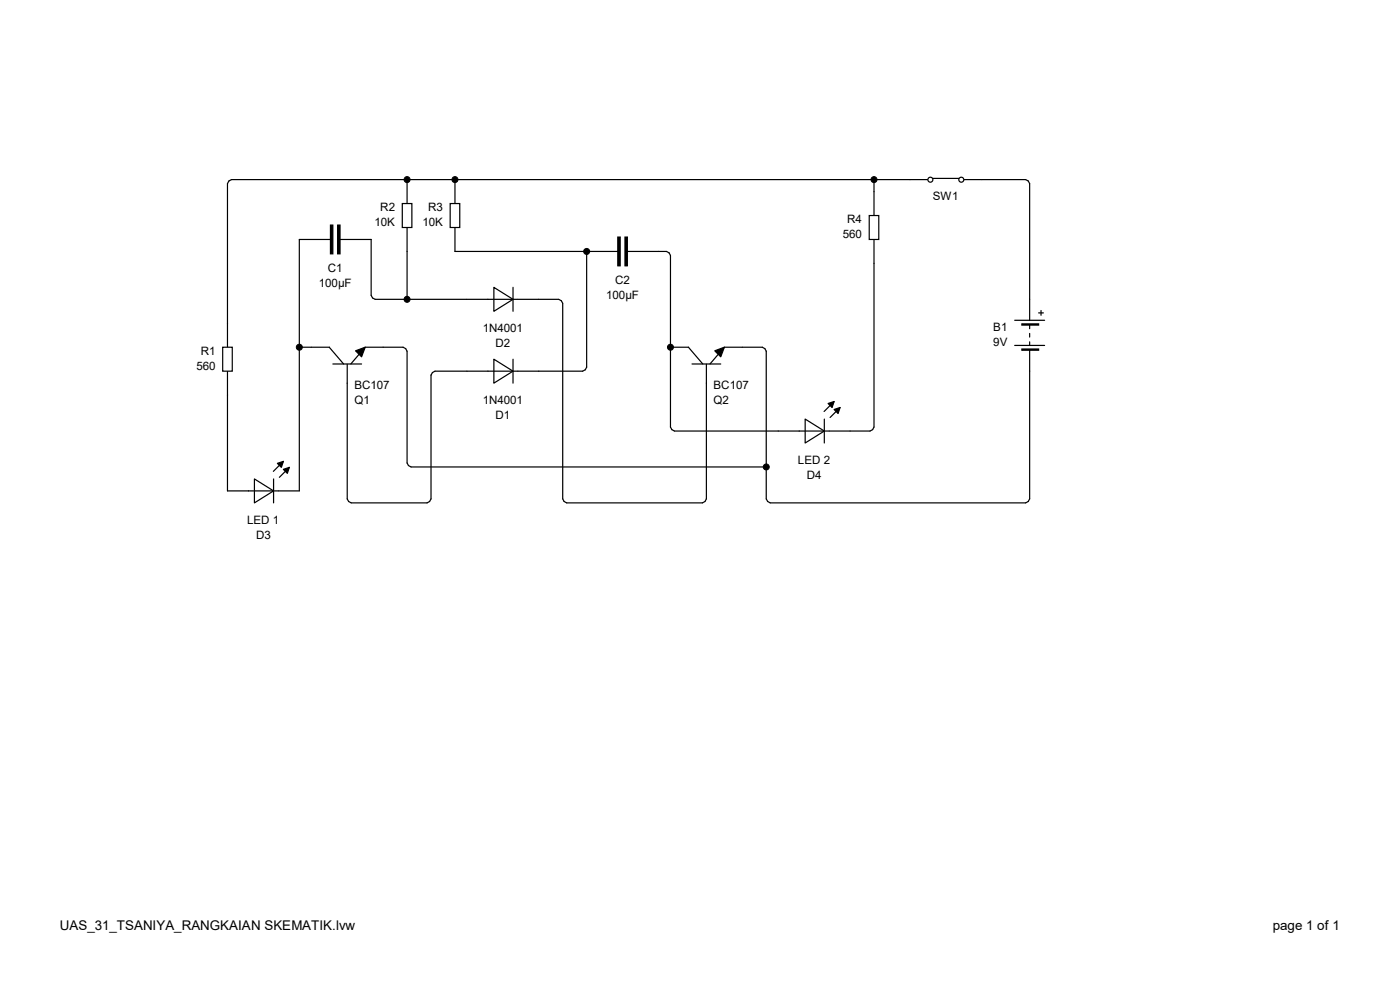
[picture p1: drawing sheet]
<svg xmlns="http://www.w3.org/2000/svg" width="297mm" height="210mm" viewBox="0 0 297 210" stroke-linecap="round" stroke-linejoin="round" font-family="sans-serif">
<path d="M48.3 68.6v5.1M48.3 78.8v5" fill="none" stroke="#000" stroke-width=".25"/>
<path d="M47.2 73.7h2.1v5h-2.1z" fill-rule="evenodd" fill="#fff" stroke="#000" stroke-width=".25"/>
<path d="M86.4 38.1v5.1M86.4 48.3v5" fill="none" stroke="#000" stroke-width=".25"/>
<path d="M85.3 43.2h2.1v5.1h-2.1z" fill-rule="evenodd" fill="#fff" stroke="#000" stroke-width=".25"/>
<path d="M96.5 38.1v5.1M96.5 48.3v5" fill="none" stroke="#000" stroke-width=".25"/>
<path d="M95.5 43.2h2v5.1h-2z" fill-rule="evenodd" fill="#fff" stroke="#000" stroke-width=".25"/>
<path d="M185.4 40.6v5.2M185.4 50.8v5.1" fill="none" stroke="#000" stroke-width=".25"/>
<path d="M184.4 45.7h2v5.1h-2z" fill-rule="evenodd" fill="#fff" stroke="#000" stroke-width=".25"/>
<g fill="#000" stroke="#000" stroke-width=".25">
<path d="M70.1 47.8h.5v6h-.5z" fill-rule="evenodd"/>
<path d="M71.6 47.8h.5v6h-.5z" fill-rule="evenodd"/>
<path d="M131.1 50.3h.5v6.1h-.5z" fill-rule="evenodd"/>
<path d="M132.6 50.3h.5v6.1h-.5z" fill-rule="evenodd"/>
</g>
<path d="M63.5 50.8h6.6M72.2 50.8h6.5M124.5 53.3h6.6M133.1 53.3h6.6" fill="none" stroke="#000" stroke-width=".25"/>
<path d="M104.8 76.2l4 2.5-4 2.6z" fill="#fff" stroke="#000" stroke-width=".25"/>
<g fill="none" stroke="#000" stroke-width=".25">
<path d="M66 73.7h3.9M69.8 73.7l3.1 3.5M73.7 77.3v4M81.3 73.7h-3.8l-3.1 3.5M99.1 78.7h4.4M108.8 76.2v5.1M109.9 78.7h4.4M142.2 73.7h3.9M146 73.7l3.1 3.5M149.9 77.3v4M153.7 73.7l-3.1 3.5M153.7 73.7h3.8"/>
<path d="M215.3 67.9h6.3M215.3 73.3h6.3M218.4 63.5v4.5M218.4 69v.7M218.4 70.7v.8M218.4 72.5v.8M218.4 74.3v4.4M165.1 91.4h4.5M170.8 88.9l4.1 2.5-4.1 2.6zM174.9 88.9v5.1M175.9 91.4h4.4M48.3 104.1h4.4"/>
<path d="M54 101.6l4 2.5-4 2.6zM58 101.6v5.1M59.1 104.1h4.4"/>
</g>
<g fill="#000" stroke="#000" stroke-width=".25">
<path d="M70.6 77.2h6.1zM75.4 74.4l2.1-.7-.8 2zM146.8 77.2h6.1zM151.6 74.4l2.1-.7-.8 2z"/>
<path d="M216.8 68.7h3.5v.3h-3.5z" fill-rule="evenodd"/>
<path d="M216.8 74h3.5v.3h-3.5z" fill-rule="evenodd"/>
</g>
<path d="M104.8 61l4 2.5-4 2.5z" fill="#fff" stroke="#000" stroke-width=".25"/>
<g fill="none" stroke="#000" stroke-width=".25">
<path d="M193 38.1h3.9M197.9 37.8h5.6M204.5 38.1h3.8M99.1 63.5h15.2M103.5 78.7h6.4M108.8 61v5M220.3 66.4h1.1M220.9 65.9v1M60.1 97.9l-2.1 2.1M61.4 99.1l-2.1 2.2M169.5 91.4h6.4M177 85.2l-2.2 2.1"/>
<path d="M178.2 86.4l-2.1 2.2M52.7 104.1h6.4"/>
</g>
<path d="M58.8 98.3l1.3-.4-.4 1.2zM60.1 99.6l1.3-.5-.4 1.3zM175.7 85.6l1.3-.4-.5 1.2zM177 86.9l1.2-.5-.4 1.3z" fill="#000" stroke="#000" stroke-width=".25"/>
<g fill="#fff" stroke="#000" stroke-width=".25">
<circle cx="197.4" cy="38.1" r=".53"/>
<circle cx="203.9" cy="38.1" r=".53"/>
</g>
<g fill="none" stroke="#000" stroke-width=".25">
<path d="M185.4 38.1v2.5M193 38.1h-143.9l-.5 .3-.3 .5v29.7M208.3 38.1h9.3l.5 .3 .3 .5v24.6M63.5 50.8v53.3M78.7 50.8v11.9l.3 .5 .6 .3h19.5M86.4 53.3v10.2M96.5 53.3h28v24.6l-.3 .5-.6 .3h-9.3M139.7 53.3h1.7l.5 .3 .3 .6v36.4l.3 .5 .6 .3h22M185.4 55.9v34.7l-.3 .5-.5 .3h-4.3M63.5 73.7h2.5M81.3 73.7h4.2l.6 .3 .3 .5v23.7l.3 .6 .5 .3h75.4M99.1 78.7h-6.8l-.6 .3-.3 .6v26.2l-.3 .6-.5 .3h-16.1l-.5-.3-.3-.6v-24.5"/>
<path d="M114.3 63.5h4.2l.6 .3 .3 .5v41.5l.3 .6 .5 .3h28.8l.6-.3 .3-.6v-24.5M157.5 73.7h4.2l.6 .3 .3 .5v31.3l.3 .6 .5 .3h54.2l.5-.3 .3-.6v-27.1M48.3 83.8v20.3"/>
</g>
<g fill="#000" stroke="#000" stroke-width=".21">
<circle cx="86.4" cy="38.1" r=".64"/>
<circle cx="96.5" cy="38.1" r=".64"/>
<circle cx="185.4" cy="38.1" r=".64"/>
<circle cx="124.5" cy="53.3" r=".64"/>
<circle cx="63.5" cy="73.7" r=".64"/>
<circle cx="86.4" cy="63.5" r=".64"/>
<circle cx="142.2" cy="73.7" r=".64"/>
<circle cx="162.6" cy="99.1" r=".64"/>
</g>
<g font-size="2.8">
<text x="12.7" y="197.4">UAS_31_TSANIYA_RANGKAIAN SKEMATIK.lvw</text>
<text x="270" y="197.4">page 1 of 1</text>
</g>
<g font-size="2.5">
<text x="79.5" y="48">10K</text>
<text x="80.7" y="44.8">R2</text>
<text x="89.6" y="48">10K</text>
<text x="90.8" y="44.8">R3</text>
<text x="179.7" y="47.3">R4</text>
<text x="197.9" y="42.4">SW1</text>
<text x="178.8" y="50.5">560</text>
<text x="69.6" y="57.6">C1</text>
<text x="67.6" y="60.8">100µF</text>
<text x="128.6" y="63.3">100µF</text>
<text x="130.5" y="60.2">C2</text>
<text x="102.4" y="70.4">1N4001</text>
<text x="210.7" y="70.2">B1</text>
<text x="42.6" y="75.3">R1</text>
<text x="105.1" y="73.6">D2</text>
<text x="210.7" y="73.4">9V</text>
<text x="41.7" y="78.4">560</text>
<text x="75.2" y="82.5">BC107</text>
<text x="151.4" y="82.5">BC107</text>
<text x="75.2" y="85.7">Q1</text>
<text x="102.4" y="85.7">1N4001</text>
<text x="105.1" y="88.9">D1</text>
<text x="151.4" y="85.7">Q2</text>
<text x="169.3" y="98.4">LED 2</text>
<text x="171.2" y="101.6">D4</text>
<text x="52.5" y="111.1">LED 1</text>
<text x="54.3" y="114.3">D3</text>
</g>
</svg>
